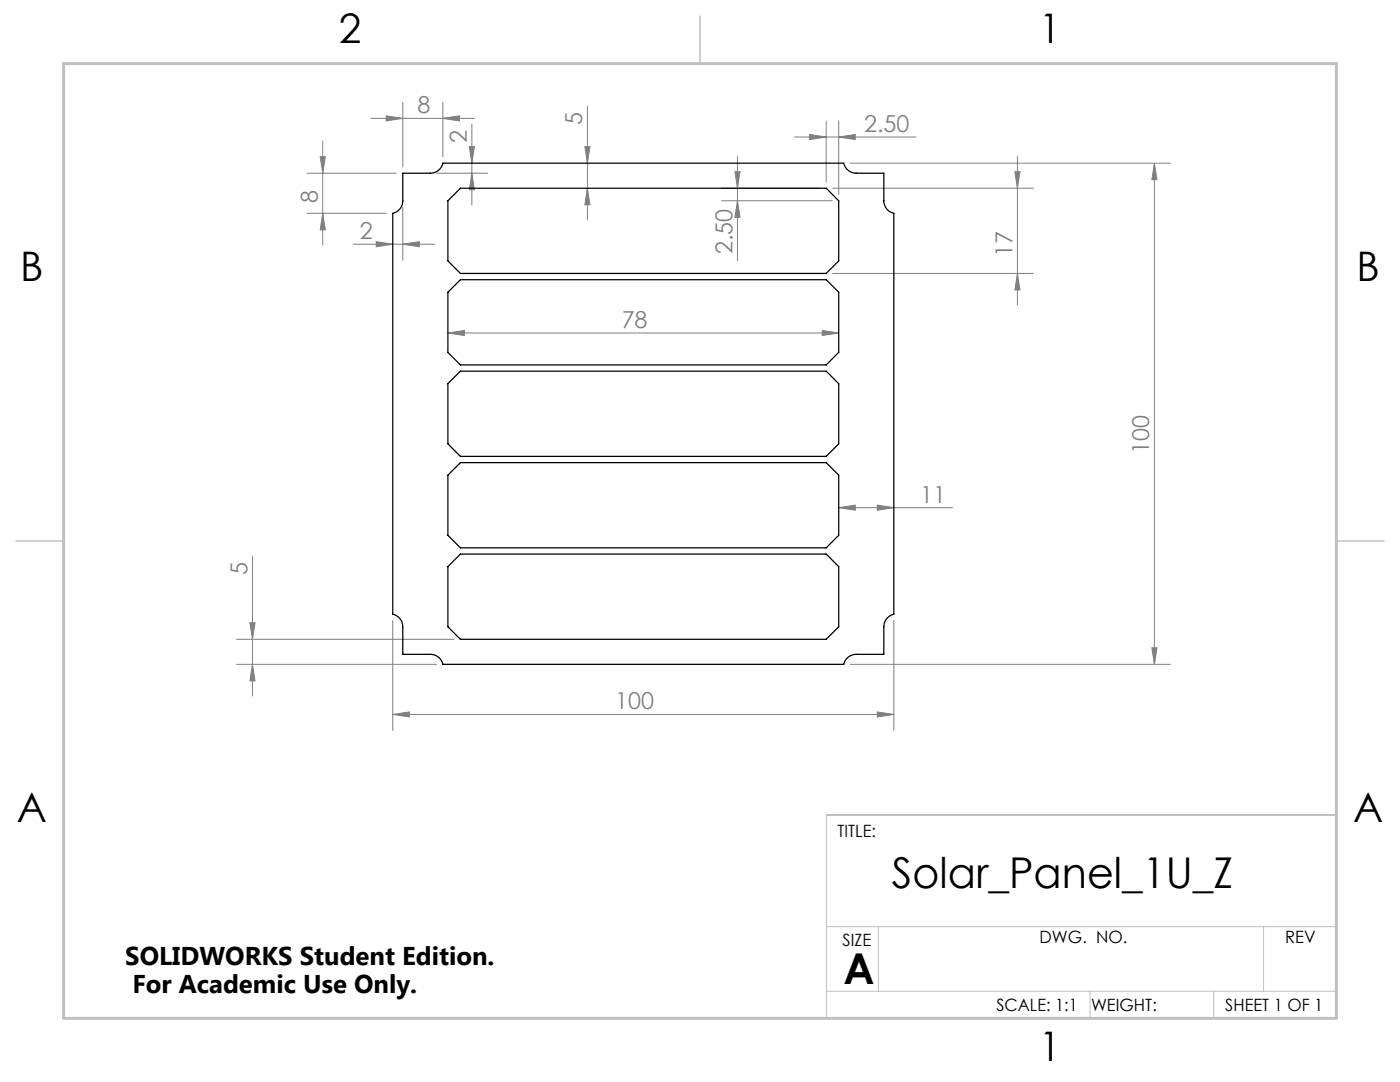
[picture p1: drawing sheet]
<svg xmlns="http://www.w3.org/2000/svg" width="279mm" height="216mm" viewBox="0 0 279 216" stroke-linecap="round" stroke-linejoin="round" font-family="sans-serif">
<g fill="none" stroke="#808080" stroke-width=".2">
<path d="M61.2 34.6h17.9M63.9 31.3h1l-.5 3.3zM64.4 28.2v20.7M74 23.6h20.7M77.1 23.1l3.3 .5-3.3 .5zM80.4 20.4v12.9M87.2 34.6h10.1M88.4 23.6l3.3-.5v1zM88.4 20.4v10.9M93.7 29.3h1l-.5 3.3zM94.2 24.8v16.1M94.2 34.6l.5 3.3h-1z"/>
<path d="M116.7 29.3h1l-.5 3.3zM117.2 37.6l.5 3.3h-1zM117.2 21.2v22.7M144 37.6h19.6M146.7 34.3h1l-.5 3.3zM147.2 31.2v20.8M158.5 27.3h24.3M161.6 26.8l3.3 .5-3.3 .5zM164.9 24.2v12.1M166.2 37.6h40M167.4 27.3l3.3-.5v1zM167.4 24.2v14.6"/>
<path d="M169.7 32.6h63.9M202.5 34.3h1.1l-.6 3.3zM203 31.2v29.7M230.4 32.6v100M230.4 32.6l.5 3.3h-1zM61.2 42.6h15.9M64.4 42.6l.5 3.3h-1zM70.5 48.7h16.2M75.1 48.2l3.3 .5-3.3 .5zM80.4 48.7l3.3-.5v1zM80.4 41.4v10.5M144 40.1h22.1"/>
<path d="M147.2 40.1l.5 3.3h-1zM166.2 54.6h40M203 54.6l.6 3.3h-1.1zM89.4 66.4l3.3-.5v1.1zM89.4 66.4h78M164.1 65.9l3.3 .5-3.3 .6zM50.4 110.9v28M167.4 101.3l3.3-.5v1zM167.4 101.3h22.7M175.1 100.8l3.3 .5-3.3 .5zM47.2 132.6h39.9M47.2 127.6h43.4"/>
<path d="M49.9 124.3h1l-.5 3.3zM50.4 132.6l.5 3.3h-1zM78.4 123.8v21.9M169.7 132.6h63.9M178.4 123.8v21.9M229.9 129.3h1l-.5 3.3zM78.4 142.6l3.3-.5v1zM78.4 142.6h100M175.1 142.1l3.3 .5-3.3 .5z"/>
</g>
<path d="M266.7 153.3v49.9h-239.9M266.7 162.6h-101.8v40.6M164.9 197.8h101.8M164.9 184.9h101.8M175.3 184.9v12.9M217.5 197.8v5.4M242.2 197.8v5.4M252.2 184.9v12.9" fill="none" stroke="#c0c0c0" stroke-width=".2"/>
<path d="M139.7 3.2v9.5M3.2 107.9h9.5M266.7 107.9h9.5" fill="none" stroke="#c0c0c0" stroke-width=".3"/>
<path d="M12.7 12.7h254v190.5h-254z" fill="none" stroke="#c0c0c0" stroke-width=".6"/>
<g fill="#808080">
<path d="M88.4 23.6l3.3-.5v1zM77.1 23.1l3.3 .5-3.3 .5z"/>
<path d="M80.4 48.7l3.3-.5v1zM75.1 48.2l3.3 .5-3.3 .5zM175.1 142.1l3.3 .5-3.3 .5zM78.4 142.6l3.3-.5v1z"/>
<path d="M89.4 66.4l3.3-.5v1.1zM164.1 65.9l3.3 .5-3.3 .6zM161.6 26.8l3.3 .5-3.3 .5zM167.4 27.3l3.3-.5v1zM167.4 101.3l3.3-.5v1zM175.1 100.8l3.3 .5-3.3 .5z"/>
<path d="M117.2 37.6l.5 3.3h-1zM116.7 29.3h1l-.5 3.3z"/>
<path d="M63.9 31.3h1l-.5 3.3zM64.4 42.6l.5 3.3h-1z"/>
<path d="M93.7 29.3h1l-.5 3.3zM94.2 34.6l.5 3.3h-1zM230.4 32.6l.5 3.3h-1zM229.9 129.3h1l-.5 3.3zM202.5 34.3h1.1l-.6 3.3zM203 54.6l.6 3.3h-1.1zM146.7 34.3h1l-.5 3.3zM147.2 40.1l.5 3.3h-1zM49.9 124.3h1l-.5 3.3zM50.4 132.6l.5 3.3h-1z"/>
</g>
<path d="M80.4 34.6h5.5a2.54 2.54 0 0 0 2.5-2h80a2.54 2.54 0 0 0 2.5 2h5.5v5.5a2.54 2.54 0 0 0 2 2.5v80a2.54 2.54 0 0 0-2 2.4v5.6h-5.5a2.54 2.54 0 0 0-2.5 2h-80a2.54 2.54 0 0 0-2.5-2h-5.5v-5.6a2.54 2.54 0 0 0-2-2.4v-80a2.54 2.54 0 0 0 2-2.5zM89.4 40.1l2.5-2.5h73l2.5 2.5v12l-2.5 2.5h-73l-2.5-2.5zM89.4 58.3l2.5-2.5h73l2.5 2.5v12l-2.5 2.5h-73l-2.5-2.5zM89.4 76.6l2.5-2.5h73l2.5 2.5v12l-2.5 2.5h-73l-2.5-2.5zM91.9 92.3h73l2.5 2.5v12l-2.5 2.5h-73l-2.5-2.5v-12zM89.4 113.1l2.5-2.5h73l2.5 2.5v12l-2.5 2.5h-73l-2.5-2.5z" fill="none" stroke="#000" stroke-width=".25"/>
<g font-size="8.5">
<text x="178" y="177.2">Solar_Panel_1U_Z</text>
<text x="168.3" y="196.3">A</text>
</g>
<g font-size="8.1">
<text x="67.6" y="8.5">2</text>
<text x="207.3" y="8.5">1</text>
<text x="4" y="56.1">B</text>
<text x="270.7" y="56.1">B</text>
<text x="3.3" y="164.1">A</text>
<text x="270" y="164.1">A</text>
<text x="207.3" y="211.7">1</text>
</g>
<g font-size="5.1">
<text x="25" y="192.5">SOLIDWORKS Student Edition.</text>
<text x="26.4" y="198.1">For Academic Use Only.</text>
</g>
<g font-size="4.7" fill="#808080">
<text x="83.3" y="22.6">8</text>
<text x="93.2" y="28.6" transform="rotate(-90 93.2 28.6)">2</text>
<text x="116.2" y="25" transform="rotate(-90 116.2 25)">5</text>
<text x="172.4" y="26.3">2.50</text>
<text x="63.4" y="40.4" transform="rotate(-90 63.4 40.4)">8</text>
<text x="71.8" y="47.7">2</text>
<text x="146.2" y="50.8" transform="rotate(-90 146.2 50.8)">2.50</text>
<text x="202" y="51.3" transform="rotate(-90 202 51.3)">17</text>
<text x="124.1" y="65.4">78</text>
<text x="229.4" y="90.6" transform="rotate(-90 229.4 90.6)">100</text>
<text x="183.6" y="100.3">11</text>
<text x="49.4" y="114.8" transform="rotate(-90 49.4 114.8)">5</text>
<text x="122.8" y="141.5">100</text>
</g>
<g font-size="3.4">
<text x="167.2" y="167">TITLE:</text>
<text x="168.1" y="188.8">SIZE</text>
<text x="207.5" y="188.1">DWG. NO.</text>
<text x="256.5" y="188.2">REV</text>
<text x="198.8" y="201.7">SCALE: 1:1</text>
<text x="217.7" y="201.8">WEIGHT:</text>
<text x="244.5" y="201.7">SHEET 1 OF 1</text>
</g>
</svg>
